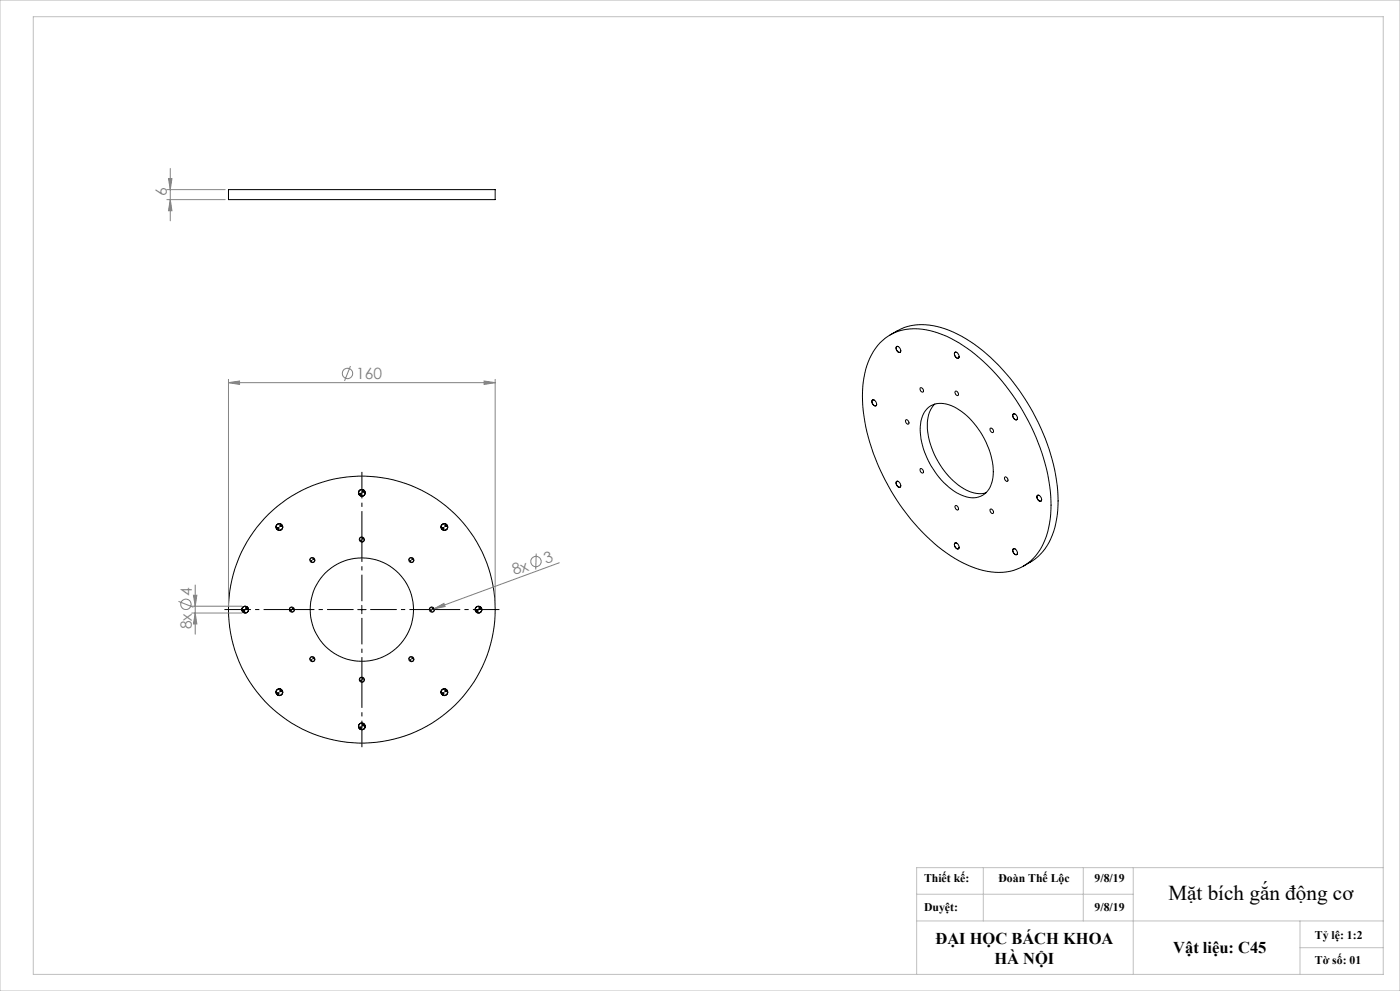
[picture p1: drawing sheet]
<svg xmlns="http://www.w3.org/2000/svg" width="420mm" height="297mm" viewBox="0 0 420 297" stroke-linecap="round" stroke-linejoin="round" font-family="sans-serif">
<g fill="none" stroke="#000" stroke-width=".3">
<path d="M68.5 56.8h80.1v3h-80.1zM261.7 119.9a1.09 1.09 0 0 1 1.1 .5 1.09 1.09 0 0 1-.1 1.2 1.25 1.25 0 0 1-1-1.7zM262.3 119.9a.55 .55 0 0 0-.7 .2 .55 .55 0 0 0 .1 .7 .67 .67 0 0 0 .5 .8 .67 .67 0 0 0 .8-.5M264 102.8a15.5 15.5 0 0 1 16.2-3.4 44 44 0 0 1 20.6 15.1 62.9 62.9 0 0 1 14.5 35.4 23.7 23.7 0 0 1-5.2 17.4 15.4 15.4 0 0 1-16.3 3.4 45.4 45.4 0 0 1-21.6-16.5 62.7 62.7 0 0 1-13.4-34 23.7 23.7 0 0 1 5.2-17.4zM267 100.4a17.6 17.6 0 0 1 17.8-1.4 52.6 52.6 0 0 1 23.2 21.4 57.9 57.9 0 0 1 9.4 31.1 21.2 21.2 0 0 1-6 15.3l-1.6 1.3-2.8 1.6M268.9 103.9a1.09 1.09 0 0 1 1.1 .5 1.09 1.09 0 0 1 0 1.2 1.25 1.25 0 0 1-1.1-1.7zM269.5 103.9a.55 .55 0 0 0-.7 .2 .55 .55 0 0 0 .1 .7 .73 .73 0 0 0 .5 .7 .73 .73 0 0 0 .8-.2v-.2M276 116.3a.77 .77 0 0 1 .9 .3 .77 .77 0 0 1-.1 .9 1 1 0 0 1-.8-1.2zM286.4 105.7a1.09 1.09 0 0 1 1.1 .5 1.09 1.09 0 0 1 0 1.1 1.25 1.25 0 0 1-1.1-1.6zM286.6 117.3a.69 .69 0 0 1 .8 .4 .69 .69 0 0 1-.2 .9l-.5-.5zM287 105.6a.55 .55 0 0 0-.7 .2 .55 .55 0 0 0 .1 .7 .75 .75 0 0 0 .5 .8 .75 .75 0 0 0 .8-.2v-.2M271.8 125.8a.81 .81 0 0 1 .8 .5 .81 .81 0 0 1-.1 .8 .89 .89 0 0 1-.7-1.3z"/>
<path d="M278.2 122.4a6.8 6.8 0 0 1 8-.4 23.5 23.5 0 0 1 11.7 21.1 6.1 6.1 0 0 1-7 6 18.7 18.7 0 0 1-11.6-9.6 18.4 18.4 0 0 1-2.5-14.8l.6-1.3zM280.4 121.1a9.4 9.4 0 0 0-2.1 8.3 23.7 23.7 0 0 0 12.4 17.8 7.5 7.5 0 0 0 5.1 .5M297 128.4a.76 .76 0 0 1 .9 .3 .76 .76 0 0 1-.1 .9 1.01 1.01 0 0 1-.8-1.2zM303.9 124.1a1.08 1.08 0 0 1 1.1 .5 1.08 1.08 0 0 1 0 1.2 1.28 1.28 0 0 1-1.1-1.7zM304.5 124.1a.54 .54 0 0 0-.7 .2 .54 .54 0 0 0 .2 .7 .73 .73 0 0 0 .4 .7 .73 .73 0 0 0 .8-.1v-.3M83.8 156.9l-.7 .3-.3 .7M84.8 157.9l-.2 .7-.8 .4M108.5 146.7l-.8 .4-.1 .6M109.5 147.7l-.2 .6-.8 .4M133.3 156.9l-.7 .3-.3 .7M134.3 157.9l-.1 .6-.9 .5M268.9 144.4a1.08 1.08 0 0 1 1.1 .4 1.08 1.08 0 0 1 0 1.2 1.28 1.28 0 0 1-1.1-1.6z"/>
<path d="M269.5 144.3a.55 .55 0 0 0-.7 .2 .55 .55 0 0 0 .1 .7 .73 .73 0 0 0 .5 .8 .73 .73 0 0 0 .8-.2v-.2M276.2 140.4a.84 .84 0 0 1 .7 .5 .84 .84 0 0 1-.1 .9 .89 .89 0 0 1-.6-1.4zM286.7 151.5a.81 .81 0 0 1 .7 .5 .81 .81 0 0 1-.1 .9 .89 .89 0 0 1-.6-1.4zM297 152.6a.78 .78 0 0 1 .9 .4 .78 .78 0 0 1-.1 .9 1.07 1.07 0 0 1-.8-1.3zM301.4 143a.69 .69 0 0 1 .9 .4 .69 .69 0 0 1-.3 .9l-.5-.4zM311.2 148.5a1.09 1.09 0 0 1 1.1 .5 1.09 1.09 0 0 1-.1 1.2 1.21 1.21 0 0 1-1-1.7zM311.8 148.5a.55 .55 0 0 0-.7 .2 .55 .55 0 0 0 .1 .7 .73 .73 0 0 0 .4 .7 .73 .73 0 0 0 .9-.2v-.2M93.7 167.1l-.6 .3-.1 .4M94.4 167.8l-.1 .5-.6 .3M108.5 160.9l-.4 .2-.3 .6M109.3 161.7l-.3 .6-.5 .2M123.4 167.1l-.5 .2-.2 .5"/>
<path d="M124.1 167.8l-.1 .5-.6 .3M286.4 162.8a1.09 1.09 0 0 1 1.1 .5 1.09 1.09 0 0 1 0 1.2 1.25 1.25 0 0 1-1.1-1.7zM287 162.8l-.1-.1a.66 .66 0 0 0-.7 .5 .66 .66 0 0 0 .4 .8 .58 .58 0 0 0 .5 .6 .58 .58 0 0 0 .6-.6M303.9 164.5a1.09 1.09 0 0 1 1.1 .5 1.09 1.09 0 0 1 0 1.2 1.25 1.25 0 0 1-1.1-1.7zM304.5 164.5a.54 .54 0 0 0-.7 .2 .54 .54 0 0 0 .2 .7 .65 .65 0 0 0 .5 .8 .65 .65 0 0 0 .7-.5M73.6 181.7l-.7 .3-.3 .7M74.5 182.7l-.3 .7-.6 .3M87.6 182l-.5 .1-.3 .6M88.3 182.7l-.2 .5-.5 .2M93.7 196.8l-.6 .3-.1 .5M94.4 197.6l-.1 .4-.6 .3M107.3 182.7h2.5"/>
<path d="M108.5 181.4v2.5M123.4 196.8l-.4 .1-.3 .7M124.1 197.6l-.1 .4-.6 .3M129.5 182l-.5 .2-.2 .5M130.3 182.7l-.2 .5-.6 .2M143.5 181.7l-.7 .3-.2 .7M144.6 182.7l-.5 .8-.6 .2M83.8 206.4l-.7 .3-.3 .7M84.8 207.4l-.2 .7-.8 .4M108.5 216.7l-.7 .3-.2 .7M108.5 202.9l-.4 .2-.3 .6M109.3 203.7l-.1 .4-.7 .3"/>
<path d="M109.5 217.7l-.2 .7-.8 .3M133.3 206.4l-.7 .3-.3 .7M134.3 207.4l-.1 .6-.9 .5"/>
<circle cx="83.8" cy="157.9" r="1.01"/>
<circle cx="108.6" cy="147.7" r="1.01"/>
<circle cx="133.3" cy="157.9" r="1.01"/>
<circle cx="93.7" cy="167.8" r=".74"/>
<circle cx="108.6" cy="161.7" r=".74"/>
<circle cx="123.4" cy="167.8" r=".74"/>
<circle cx="73.5" cy="182.7" r="1"/>
<circle cx="73.6" cy="182.7" r="1.02"/>
<circle cx="87.5" cy="182.7" r=".75"/>
<circle cx="93.7" cy="197.5" r=".74"/>
<circle cx="108.6" cy="182.7" r="40"/>
<circle cx="108.6" cy="182.7" r="15.5"/>
<circle cx="123.4" cy="197.5" r=".74"/>
<circle cx="129.6" cy="182.7" r=".75"/>
<circle cx="143.5" cy="182.7" r="1.02"/>
<circle cx="83.8" cy="207.4" r="1.01"/>
<circle cx="108.6" cy="203.7" r=".74"/>
<circle cx="108.6" cy="217.7" r="1.02"/>
<circle cx="133.3" cy="207.4" r="1.01"/>
</g>
<g fill="none" stroke="#808080" stroke-width=".3">
<path d="M50.1 56.8h17.5M50.1 59.8h17.5M50.6 53.5h1l-.5 3.3zM51.1 50.5v15.7M51.1 59.8l.5 3.3h-1zM68.5 114.7l3.4-.5v1zM68.5 113.7v68M68.5 114.7h80.1M105.1 109.7l-1.7 4.5M145.2 114.2l3.4 .5-3.4 .5zM148.6 113.7v68M58 178.4h1.1l-.5 3.3z"/>
<path d="M58.6 175.3v14.8M160.9 165.9l-.2 4.8M167.8 168.7l-37.6 13.8M53.6 180.2l4.4 1.8M57.5 181.7h15.1M57.5 183.7h15.1M58.6 183.7l.5 3.3h-1.1zM130.2 182.5l3-1.7 .3 1zM130.2 182.5l-1.4 .4"/>
<circle cx="104.2" cy="111.9" r="1.55"/>
<circle cx="160.8" cy="168.3" r="1.55"/>
<circle cx="55.8" cy="181.1" r="1.55"/>
</g>
<path d="M106.1 182.7h-38.8M108.6 180.2v-38.8M108.6 185.2v38.7M111.1 182.7h38.7" fill="none" stroke="#000" stroke-width=".3" stroke-dasharray="15.2 1.3 1.3 1.3" stroke-dashoffset="7.3" stroke-linecap="butt"/>
<path d="M0 0h420v297h-420zM10 5h405v287h-405zM275 276h140M275 268h65M295 260v16M325 260v16M340 260v32M390 276v16M415 260h-140v32M390 284h25" fill="none" stroke="#c0c0c0" stroke-width=".3"/>
<path d="M132.3 157.9l.3 .8 .7 .3v-1.1zM133.3 156.9v1h1l-.1-.5zM142.6 182.7l.3 .7 .6 .3v-1zM143.5 181.7v1h1.1l-.3-.7zM132.3 207.4l.3 .8 .7 .3v-1.1zM133.3 206.4v1h1l-.4-.7zM107.6 217.7l.2 .7 .7 .3v-1zM108.5 216.7v1h1l-.2-.7zM82.8 207.4l.3 .8 .7 .3v-1.1zM83.8 206.4v1h1l-.2-.6zM72.6 182.7l.3 .7 .7 .3v-1zM73.6 181.7v1h.9l-.2-.7zM82.8 157.9l.2 .7 .8 .4v-1.1zM83.8 156.9v1h1l-.2-.6zM107.6 147.7l.4 .9 .5 .1v-1zM108.5 146.7v1h1l-.2-.7zM122.7 197.6l.2 .5 .5 .2v-.7zM123.4 196.8v.8h.7l-.2-.6zM107.8 203.7l.2 .5 .5 .2v-.7zM108.5 202.9v.8h.8l-.3-.6zM93 197.6l.1 .4 .6 .3v-.7zM93.7 196.8v.8h.7v-.4zM86.8 182.7l.1 .4 .7 .3v-.7zM87.6 182v.7h.7l-.2-.6zM93 167.8l.1 .5 .6 .3v-.8zM93.7 167.1v.7h.7v-.3zM107.8 161.7l.3 .6 .4 .2v-.8zM108.5 160.9v.8h.8l-.3-.6zM122.7 167.8l.2 .6 .5 .2v-.8zM123.4 167.1v.7h.7l-.2-.5zM128.8 182.7l.2 .5 .5 .2v-.7zM129.5 182v.7h.8l-.2-.5z" fill="#000"/>
<g fill="#808080">
<path d="M130.2 182.5l3-1.7 .3 1z"/>
<path d="M68.5 114.7l3.4-.5v1zM145.2 114.2l3.4 .5-3.4 .5z"/>
<path d="M58 178.4h1.1l-.5 3.3zM58.6 183.7l.5 3.3h-1.1zM50.6 53.5h1l-.5 3.3zM51.1 59.8l.5 3.3h-1z"/>
</g>
<text font-size="6.3" x="350.5" y="269.6">Mặt bích gắn động cơ</text>
<g font-size="4.9">
<text x="280.6" y="283.1">ĐẠI HỌC BÁCH KHOA</text>
<text x="352" y="285.7">Vật liệu: C45</text>
<text x="298.3" y="289">HÀ NỘI</text>
</g>
<g font-size="4.7" fill="#808080">
<text x="50.1" y="58.8" transform="rotate(-90 50.1 58.8)">6</text>
<text x="106.8" y="113.6">160</text>
<text x="154.3" y="172.5" transform="rotate(-20 154.3 172.5)">8x</text>
<text x="163.8" y="169" transform="rotate(-20 163.8 169)">3</text>
<text x="57.5" y="178.5" transform="rotate(-90 57.5 178.5)">4</text>
<text x="57.5" y="188.6" transform="rotate(-90 57.5 188.6)">8x</text>
</g>
<g font-size="3.5">
<text x="277.2" y="264.4">Thiết kế:</text>
<text x="299.5" y="264.4">Đoàn Thế Lộc</text>
<text x="328.4" y="264.4">9/8/19</text>
<text x="277.2" y="273">Duyệt:</text>
<text x="328.4" y="273">9/8/19</text>
<text x="394.5" y="281.4">Tỷ lệ: 1:2</text>
<text x="394.5" y="289">Tờ số: 01</text>
</g>
</svg>
